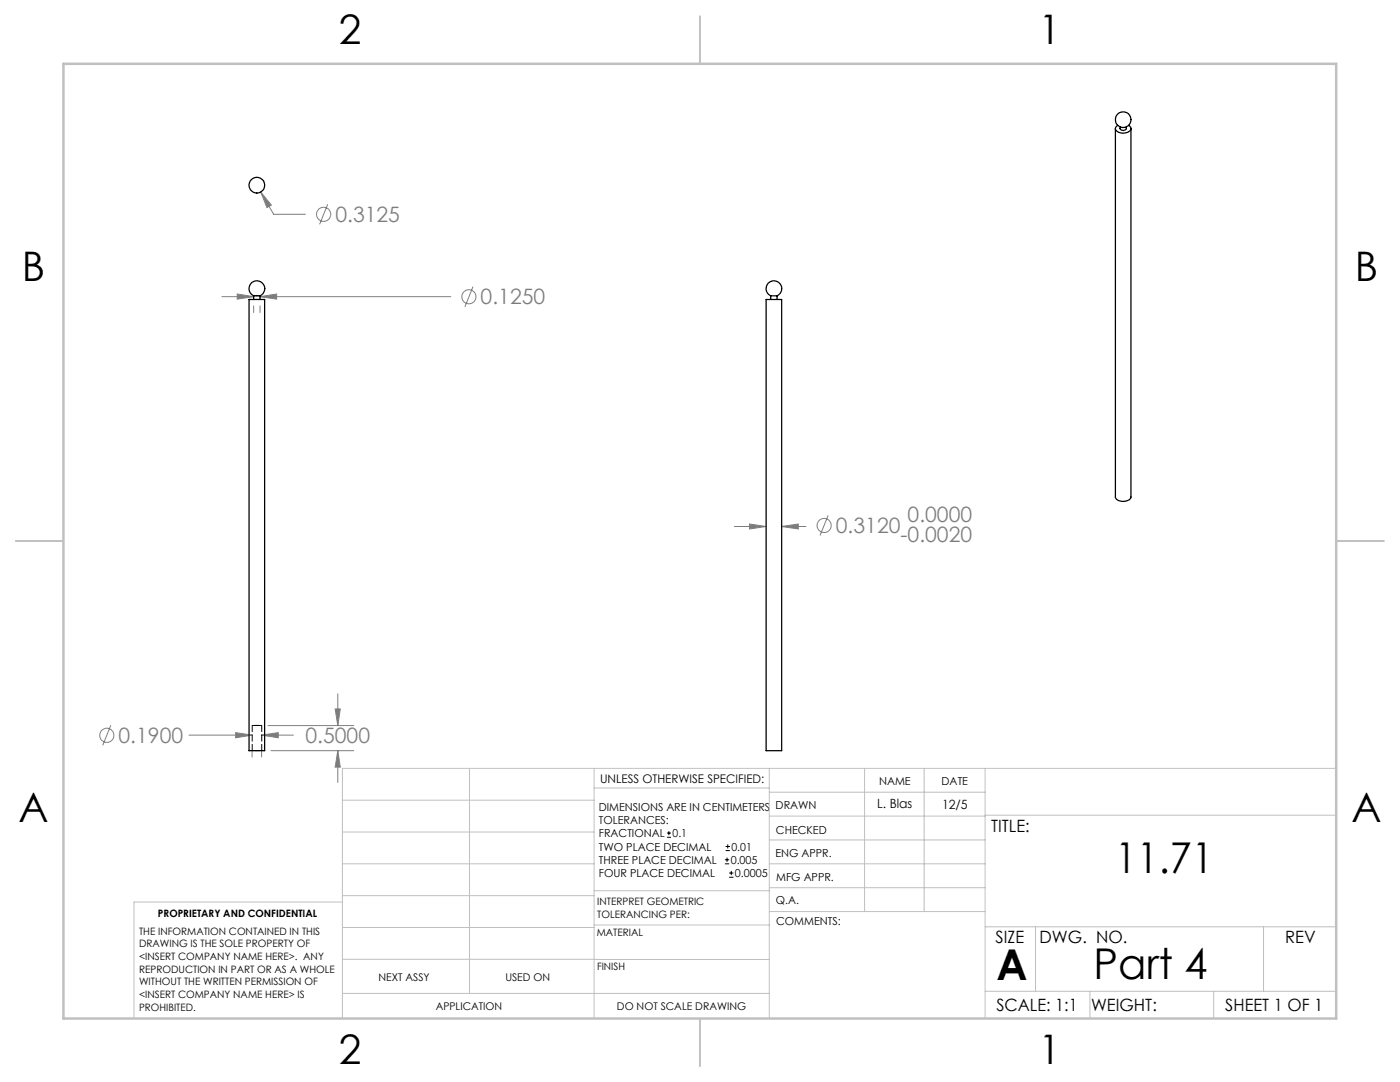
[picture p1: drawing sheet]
<svg xmlns="http://www.w3.org/2000/svg" width="279mm" height="216mm" viewBox="0 0 279 216" stroke-linecap="round" stroke-linejoin="round" font-family="sans-serif">
<g fill="none" stroke="#808080" stroke-width=".2">
<path d="M52 38.3l2.2 2.6-.9 .5zM52 38.3l2.6 4.5h6.4M44.3 59.2h6.3M47.3 58.7l3.3 .5-3.3 .5zM51.9 59.2l3.3-.5v1zM51.9 59.2h38.1M65.4 40.7l-1.6 4.1M94.4 57.2l-1.6 4M50.6 61v1.4M51.9 61v1.4M146.5 105.1h6.4M149.6 104.6l3.3 .5-3.3 .5z"/>
<path d="M156 105.1l3.3-.5v1zM156 105.1h4.8M165.3 102.8l-1.6 4.1M67.4 138.4v6.4M22.1 144.7l-1.6 4M37.7 146.7h12.6M47 146.2l3.3 .5-3.3 .5zM50.3 149.9v1.2M52.2 146.7l3.3-.5v1zM52.2 149.9v1.2M52.2 146.7h6.4M53.5 144.8h17.1"/>
<path d="M54.1 149.8h16.5M66.9 141.5h1l-.5 3.3zM67.4 149.8l.5 3.3h-1zM67.4 149.8v6.3"/>
<circle cx="64.6" cy="42.8" r="1.41"/>
<circle cx="93.6" cy="59.2" r="1.41"/>
<circle cx="164.5" cy="104.9" r="1.4"/>
<circle cx="21.3" cy="146.7" r="1.4"/>
</g>
<path d="M133.1 167.1h.8M133.1 166.2h.8M133.5 165.8v.9M144.7 172.4h.8M144.7 171.6h.8M144.8 169.7h.9M144.8 168.9h.9M145.1 171.1v.9M145.2 168.5v.8M145.5 175h.9M145.5 174.2h.9M145.9 173.8v.8" fill="none" stroke="#000" stroke-width=".2"/>
<g fill="none" stroke="#c0c0c0" stroke-width=".2">
<path d="M68.3 159.7h50.3M93.7 153.3v44.9M118.6 153.3v49.9M118.6 157.2h34.9M153.5 153.3v49.9M153.5 158.1h43.1M172.5 153.3v28.6M184.4 153.3v28.6M196.6 153.3v49.9M266.7 153.3h-198.4v49.9M68.3 178.7h50.3M68.3 172.4h50.3"/>
<path d="M68.3 166h50.3M68.3 180h-41.6v23.2M118.6 177.7h35M153.5 167.6h43.1M153.5 162.8h43.1M153.5 172.4h43.1M153.5 177.1h43.1M196.6 162.7h70.1M68.3 198.2h85.2M68.3 191.4l85.2 .1M68.3 185.1h50.3M118.6 184.6h35"/>
<path d="M153.6 181.9h43M196.6 197.8h70.1M196.6 184.9h70.1M206.7 184.9v12.9M217.5 197.8v5.4M242.2 197.8v5.4M252.2 184.9v12.9"/>
</g>
<path d="M139.7 3.2v9.5M3.1 107.9h9.6M266.7 107.9h9.5M139.7 203.2v9.6" fill="none" stroke="#c0c0c0" stroke-width=".25"/>
<path d="M12.7 12.7h254v190.5h-254z" fill="none" stroke="#c0c0c0" stroke-width=".5"/>
<path d="M52 38.3l1.3 3.1 .9-.5zM67.4 149.8l.5 3.3h-1zM66.9 141.5h1l-.5 3.3zM52.2 146.7l3.3-.5v1zM47 146.2l3.3 .5-3.3 .5zM47.3 58.7l3.3 .5-3.3 .5zM51.9 59.2l3.3-.5v1zM156 105.1l3.3-.5v1zM149.6 104.6l3.3 .5-3.3 .5z" fill="#808080"/>
<g fill="none" stroke="#000" stroke-width=".25">
<path d="M222.6 25.6v73.6a1.88 1.88 0 0 0 2.9 .4l.2-.4v-73.6M223.1 25a.73 .73 0 0 0-.5 .8 .73 .73 0 0 0 .7 .6 1.85 1.85 0 0 0 2.4-.7l-.1-.4-.4-.3M223.5 25.3a.64 .64 0 0 0 .7 .7 .64 .64 0 0 0 .6-.7M49.7 59.8h3.1v90h-3.1zM50.6 59a1.56 1.56 0 0 1-.6-2.4 1.56 1.56 0 0 1 2.5 0 1.56 1.56 0 0 1-.6 2.4M50.6 59h1.3M50.6 59v.8M51.9 59v.8M152.9 59.8h3.1v90h-3.1zM153.8 59a1.56 1.56 0 0 1-.6-2.4 1.56 1.56 0 0 1 2.5 0 1.56 1.56 0 0 1-.6 2.4M153.8 59h1.3M153.8 59v.8"/>
<path d="M155.1 59v.8"/>
<circle cx="51.3" cy="37" r="1.57"/>
<circle cx="224.1" cy="23.9" r="1.56"/>
</g>
<path d="M50.7 59h.6M51.3 59h.6M50.3 144.8v5M52.2 149.8v-5" fill="none" stroke="#000" stroke-width=".2" stroke-dasharray="1.3 .6"/>
<path d="M49.7 59.8h1.6M51.3 59.8h1.5M49.7 149.8h1.6M51.3 149.8h1.5" fill="none" stroke="#000" stroke-width=".2" stroke-dasharray="1.3 .6" stroke-dashoffset=".8"/>
<path d="M51 144.8h1.2h-1.9h.7M51.3 149.8h.9h-1.9h1" fill="none" stroke="#000" stroke-width=".2" stroke-dasharray="1.3 .6" stroke-dashoffset=".6"/>
<path d="M51.3 59.8h.6h-1.2h.6" fill="none" stroke="#000" stroke-width=".2" stroke-dasharray="1.3 .6" stroke-dashoffset=".3"/>
<g font-size="8.5">
<text x="222.5" y="174.2">11.71</text>
<text x="198.9" y="195.5">A</text>
<text x="218.2" y="195.4">Part 4</text>
</g>
<g font-size="8.1">
<text x="67.6" y="8.9">2</text>
<text x="207.3" y="8.9">1</text>
<text x="4.4" y="56.2">B</text>
<text x="270.4" y="56.2">B</text>
<text x="3.7" y="164.1">A</text>
<text x="269.7" y="164.1">A</text>
<text x="67.6" y="212.4">2</text>
<text x="207.3" y="212.4">1</text>
</g>
<g font-size="4.2" fill="#808080">
<text x="66.9" y="44.3">0.3125</text>
<text x="95.9" y="60.8">0.1250</text>
<text x="166.8" y="106.4">0.3120</text>
<text x="181.1" y="104.1">0.0000</text>
<text x="179.7" y="108.2">-0.0020</text>
<text x="23.7" y="148.3">0.1900</text>
<text x="61" y="148.3">0.5000</text>
</g>
<g font-size="3.4">
<text x="197.8" y="166">TITLE:</text>
<text x="198.7" y="188.1">SIZE</text>
<text x="207.5" y="188.1">DWG. NO.</text>
<text x="256.5" y="188.2">REV</text>
<text x="198.8" y="201.7">SCALE: 1:1</text>
<text x="217.7" y="201.8">WEIGHT:</text>
<text x="244.5" y="201.7">SHEET 1 OF 1</text>
</g>
<g font-size="2.5">
<text x="175.1" y="161.3">L. Blas</text>
<text x="188" y="161.4">12/5</text>
</g>
<text font-size="2.4" x="119.8" y="156.2">UNLESS OTHERWISE SPECIFIED:</text>
<g font-size="2.2">
<text x="119.5" y="161.8">DIMENSIONS ARE IN CENTIMETERS</text>
<text x="154.8" y="161.4">DRAWN</text>
<text x="175.4" y="156.6">NAME</text>
<text x="187.9" y="156.7">DATE</text>
<text x="119.5" y="164.4">TOLERANCES:</text>
<text x="119.5" y="167.1">FRACTIONAL</text>
<text x="134.2" y="167.1">0.1</text>
<text x="154.9" y="166.3">CHECKED</text>
<text x="119.5" y="172.4">THREE PLACE DECIMAL</text>
<text x="119.5" y="169.7">TWO PLACE DECIMAL</text>
<text x="145.8" y="172.4">0.005</text>
<text x="146" y="169.7">0.01</text>
<text x="154.8" y="171">ENG APPR.</text>
<text x="119.5" y="175">FOUR PLACE DECIMAL</text>
<text x="146.7" y="175">0.0005</text>
<text x="154.9" y="175.7">MFG APPR.</text>
<text x="154.9" y="180.4">Q.A.</text>
<text x="154.9" y="184.6">COMMENTS:</text>
</g>
<g font-size="2.1">
<text x="75.5" y="195.7">NEXT ASSY</text>
<text x="100.9" y="195.7">USED ON</text>
<text x="86.9" y="201.5">APPLICATION</text>
<text x="123.1" y="201.6">DO NOT SCALE DRAWING</text>
</g>
<g font-size="2">
<text x="31.5" y="182.9">PROPRIETARY AND CONFIDENTIAL</text>
<text x="119.2" y="180.6">INTERPRET GEOMETRIC</text>
<text x="119.2" y="183.1">TOLERANCING PER:</text>
<text x="27.8" y="186.5">THE INFORMATION CONTAINED IN THIS</text>
<text x="27.8" y="189">DRAWING IS THE SOLE PROPERTY OF</text>
<text x="27.8" y="191.6">&lt;INSERT COMPANY NAME HERE&gt;. ANY</text>
<text x="119.1" y="186.7">MATERIAL</text>
<text x="27.8" y="194.1">REPRODUCTION IN PART OR AS A WHOLE</text>
<text x="27.8" y="196.6">WITHOUT THE WRITTEN PERMISSION OF</text>
<text x="119.1" y="193.5">FINISH</text>
<text x="27.8" y="199.1">&lt;INSERT COMPANY NAME HERE&gt; IS</text>
<text x="27.8" y="201.7">PROHIBITED.</text>
</g>
</svg>
